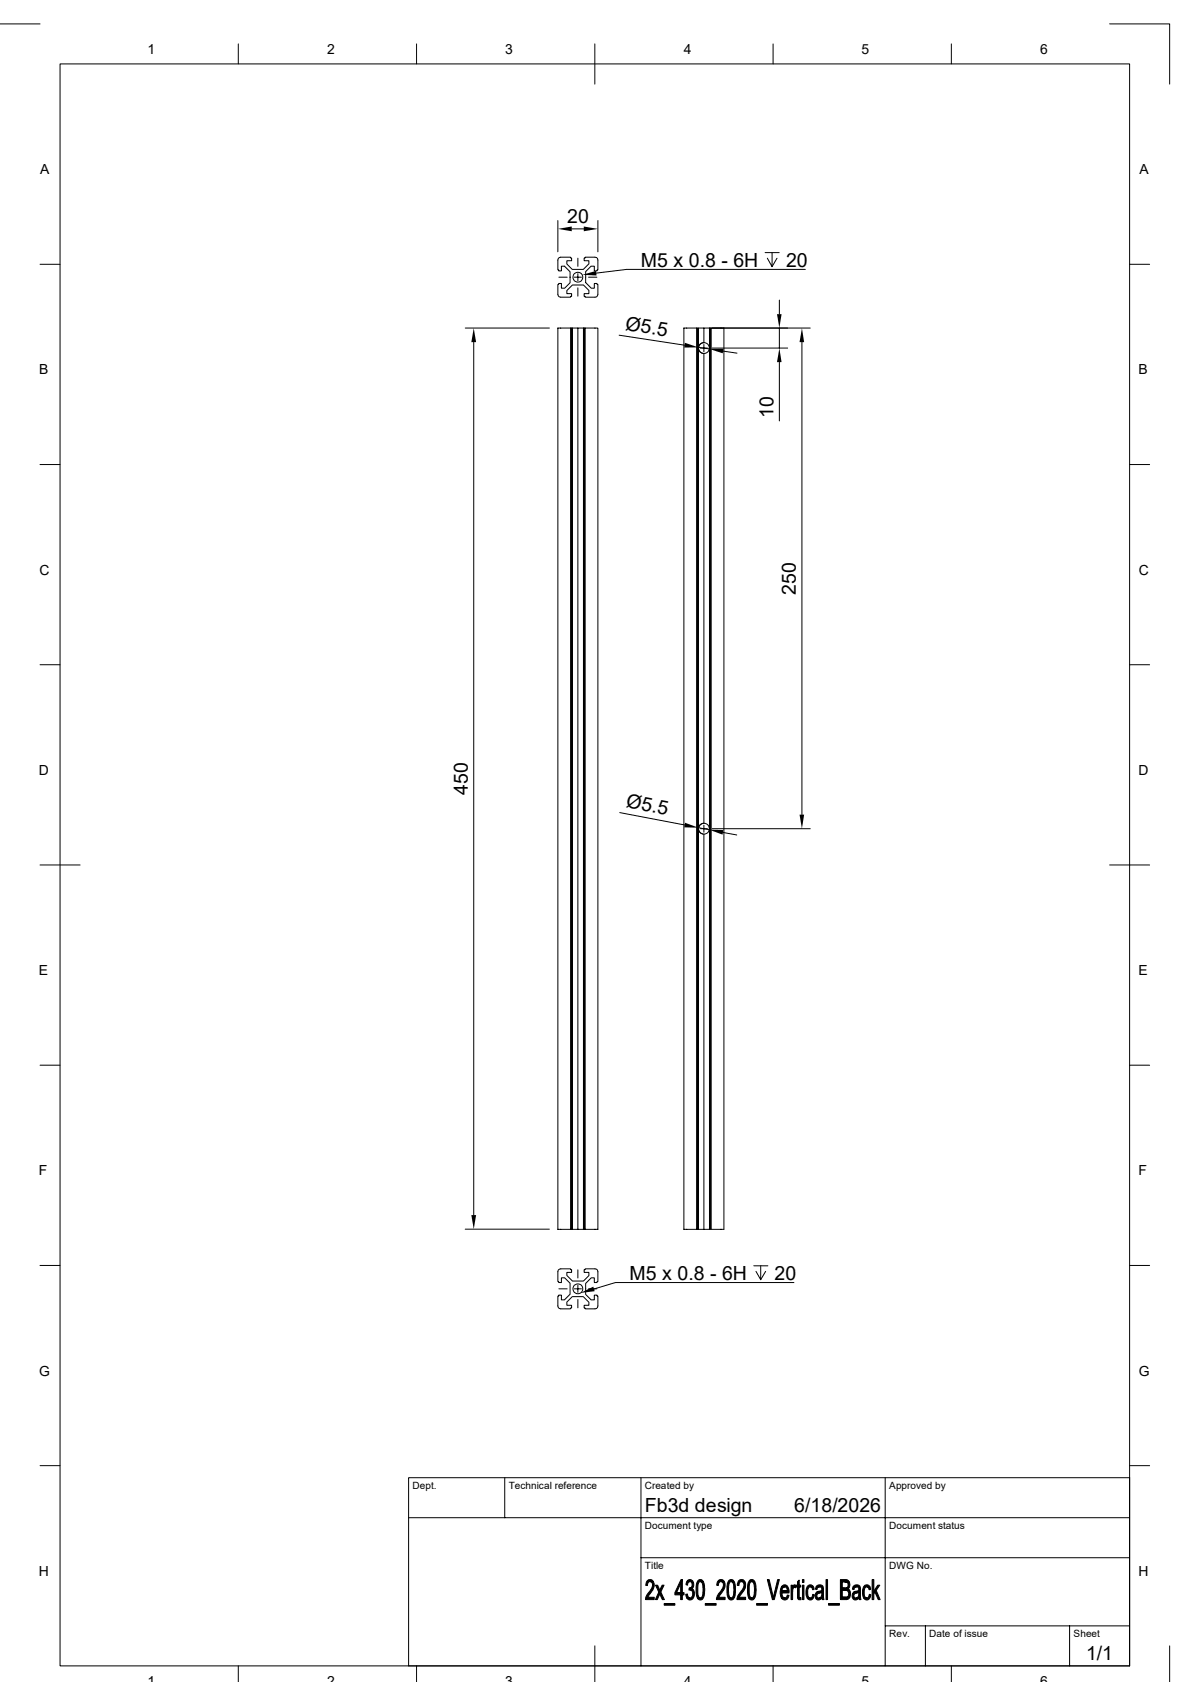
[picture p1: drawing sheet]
<svg xmlns="http://www.w3.org/2000/svg" width="297mm" height="420mm" viewBox="0 0 297 420" stroke-linecap="round" stroke-linejoin="round" font-family="sans-serif">
<g fill="none" stroke="#000" stroke-width=".25">
<path d="M0 6h10M15 16h266.9v400h-266.9zM59.5 11v5M104 11v5M148.5 11v10M193 11v5M237.4 11v5M276.9 6h15v15M139.2 55.1v7.8M142.7 57.1h3M149.2 55.1v7.8M10 66h5"/>
<path d="M139.4 64.4l.6-.2h2.4v.2h.3v.7h-1.2v.8l1.3 1.4h2.8l1.4-1.4v-.8h-1.2v-.7h.3v-.2h2.4l.6 .4 .1 2.8h-.2v.2h-.7v-1.1h-.8l-1.3 1.3v2.8l1.4 1.4h.7v-1.2h.7v.2h.2v2.5l-.3 .6-2.8 .1v-.2h-.3v-.7h1.2v-.8l-1.4-1.3h-2.7l-1.4 1.4v.7h1.2v.7h-.3v.2h-2.4l-.6-.2-.2-.5v-2.5h.2v-.2h.7v1.2h.8l1.4-1.4v-2.7l-1.4-1.4h-.8v1.1h-.7v-.2h-.2v-2.5zM139.5 69.2h2.1M142.3 69.2h.1M143.3 69.2h1.8M144.2 64.5v2M144.2 68.3v1.8M144.2 71.9v2.1M146.9 69.2h2.1M191 63.1h3.5M192.7 63.1v3.5l-1.2-2.1M193.9 64.5l-1.2 2.1M194.5 74.9v3.5"/>
<path d="M201 67.3h-44.6l-7.6 .9M281.9 66h5M116.1 81.9h21M118.2 85.4v218M142.4 81.9h.3v225.1M142.7 81.9h.2v225.1M142.9 81.9h1.3v225.1M144.2 81.9h1.4v225.1M145.6 81.9h.2v225.1M145.8 81.9h.3v225.1M146.1 81.9h3.1v225.1h-10v-225.1h3.2v225.1M154.5 83.7l16.4 2.5"/>
<path d="M173.9 81.9h.2v225.1M174.1 81.9h.2v4.9M174.3 86.8a1.37 1.37 0 0 0 1.4 1.5M174.3 87v119.8M174.3 86.7l2.7 .4M174.3 81.9h1.4v3.7M174.8 86.9h1.8M175.7 85.6a1.35 1.35 0 0 1 1.3 1.3 1.35 1.35 0 0 1-1.3 1.4M175.7 85.6l-.9 .3-.5 .9M175.7 85.6a1.34 1.34 0 0 0-1.4 1.2 1.34 1.34 0 0 0 1.1 1.4M175.7 81.9h5v225.1h-5M175.7 88.3v117.3"/>
<path d="M175.7 86v1.8M177.1 81.9v225.1M177.2 81.9v225.1M177.5 81.9v225.1M177.8 81.9h24.4M177.8 86.9h18.8M180.5 87.7l3.4 .5M194.5 81.9v5M194.5 90.4v14.7M200.2 85.4v118M10 116h5M281.9 116h5"/>
<path d="M10 166h5M281.9 166h5M10 216h10M154.7 202.9l16.2 3.1M174.3 207.1v99.9M174.3 206.8v.2M174.3 206.7l2.7 .5M174.8 206.9h1.8M175.7 205.6a1.36 1.36 0 0 1 1.4 1.3 1.36 1.36 0 0 1-1.4 1.4 1.36 1.36 0 0 1-1.4-1.3M175.7 205.6l-.9 .4-.5 .8M175.7 205.6a1.35 1.35 0 0 0-1.4 1.2 1.35 1.35 0 0 0 1.1 1.4M175.7 208.3v98.7"/>
<path d="M175.7 206v1.8M177.8 206.9h24.4M180.5 207.9l3.4 .6M276.9 216h10M10 266h5M281.9 266h5M10 316h5M116.1 306.9h21M139.3 317.2l.7-.4h2.4v.2h.3v.7h-1.2v.8l1.4 1.4h2.7l1.4-1.4v-.8h-1.2v-.7h.3v-.2l2.8 .1 .3 .6v2.5h-.2v.3h-.7v-1.2h-.7l-1.4 1.4v2.7l1.3 1.4h.8v-1.2h.7v.2h.2v2.5l-.2 .5-.5 .2h-2.4v-.2h-.3v-.7h1.2v-.7l-1.4-1.4h-2.8l-1.3 1.3v.8h1.2v.7h-.3v.2h-2.4l-.6-.2-.2-.5v-2.5h.2v-.2h.7v1.2h.8l1.4-1.4v-2.8l-1.4-1.3h-.8v1.2h-.7v-.3h-.2zM144.2 317.1v2M173.9 307v-225.1h-3.2v225.1h5M188.1 316.1h3.5"/>
<path d="M189.9 316.1v3.4l-1.2-2M191.1 317.5l-1.2 2M281.9 316h5M139.5 321.8h2.1M143.3 321.8h1.8M144.2 320.9v1.8M144.2 324.5v2.1M146.9 321.8h2.1M198.2 320.3h-44.6l-5.3 1.6M10 366h5M102 369h179.9v47h-179.9zM102 379h179.9"/>
<path d="M126 369v10M160 369v47M220.9 369v47M281.9 366h5M160 389h121.9M59.5 416v3.9M104 416v3.9M148.5 411v8.9M193 416v3.9M220.9 406h61M231 406v10M237.4 416v3.9"/>
<path d="M267 406v10M291.9 411v8.9"/>
<circle cx="144.2" cy="69.2" r="1.22"/>
<circle cx="144.2" cy="321.8" r="1.23"/>
</g>
<g fill="#000" stroke="#000" stroke-width=".25">
<path d="M161.5 394.8a.97 .97 0 0 1 1.6 .1l-1.1 .1-.4 .9h-.4z" fill-rule="evenodd"/>
<path d="M162.2 394.9h.9a3.3 3.3 0 0 1-1.2 3.5l-.2 .4h1.6v.6h-2.2l.4-1.3 .7-.8a1.66 1.66 0 0 0 .3-2.3z" fill-rule="evenodd"/>
<path d="M163.6 395.8h.5l1.7 3.6h-.5z" fill-rule="evenodd"/>
<path d="M164.4 397.6l.3 .4-.7 1.4h-.4z" fill-rule="evenodd"/>
<path d="M165.3 395.8h.4l-.8 1.7-.2-.5z" fill-rule="evenodd"/>
<path d="M170.3 394.4v3.3h-1.4h1v-2.3z" fill-rule="evenodd"/>
<path d="M170 394.4h.3l-1.4 3.3h1.8v.5h-.4v1.2h-.4v-1.2h-1.5v-.5z" fill-rule="evenodd"/>
<path d="M171.4 394.8l.8 .1-.4 .2-.2 .7-.4-.1z" fill-rule="evenodd"/>
<path d="M171.2 398.1l.4-.1 .2 .8 .4 .2h-.8z" fill-rule="evenodd"/>
<path d="M172 396.5l.8 .1-.1 .1 .3 .3h-1z" fill-rule="evenodd"/>
<path d="M171.7 394.6a1.07 1.07 0 0 1 1.2 .2 1.07 1.07 0 0 1 .2 1.2l-.3 .6-.7-.1a.84 .84 0 0 0 .7-.7 .84 .84 0 0 0-.6-.9l-.7-.1z" fill-rule="evenodd"/>
<path d="M172.3 397h.7a1.58 1.58 0 0 1-.9 2.5l-.7-.5h.8a1.08 1.08 0 0 0 .7-1 1.08 1.08 0 0 0-.6-1z" fill-rule="evenodd"/>
<path d="M174.2 394.7a.83 .83 0 0 1 1.4 .2h-.8a1.44 1.44 0 0 0-.6 1.7v.4a1.83 1.83 0 0 0 .6 2l-.7 .1-.3-1.1v-2.2z" fill-rule="evenodd"/>
<path d="M174.8 394.9h.8l.2 .6v2.5a1.14 1.14 0 0 1-1.4 1.4l-.3-.3 .7-.1a1.51 1.51 0 0 0 .7-1.8v-.6a1.5 1.5 0 0 0-.7-1.7z" fill-rule="evenodd"/>
<path d="M179.2 394.8a.96 .96 0 0 1 1.6 .1l-1.1 .1-.4 .9h-.4z" fill-rule="evenodd"/>
<path d="M180 394.9h.8a3.3 3.3 0 0 1-1.2 3.5l-.2 .4h1.6v.6h-2.2l.3-1.1 .8-1a1.66 1.66 0 0 0 .3-2.3z" fill-rule="evenodd"/>
<path d="M181.9 394.7a.78 .78 0 0 1 1.3 .2h-.7a1.67 1.67 0 0 0-.7 1.9v.2a2.04 2.04 0 0 0 .7 2l-.7 .1-.3-1-.1-2z" fill-rule="evenodd"/>
<path d="M182.5 394.9l.8 .1 .3 1.1-.1 1.7a1.3 1.3 0 0 1-1.3 1.7l-.4-.4 .7-.1a1.83 1.83 0 0 0 .7-2 2.04 2.04 0 0 0-.7-2.1z" fill-rule="evenodd"/>
<path d="M184.3 394.8a.97 .97 0 0 1 1.6 .1l-1.1 .1-.3 .4-.1 .5h-.4z" fill-rule="evenodd"/>
<path d="M185.1 394.9h.8a3.3 3.3 0 0 1-1.2 3.5l-.2 .4h1.6v.6h-2.2l.3-1.1 .8-1a1.52 1.52 0 0 0 .2-2.4z" fill-rule="evenodd"/>
<path d="M187.2 394.5l.6-.1 .6 .5h-.8a1.44 1.44 0 0 0-.6 1.7v.6a1.69 1.69 0 0 0 .6 1.8l-.7 .1-.3-1.4v-2.1z" fill-rule="evenodd"/>
<path d="M187.6 394.9h.8l.2 .6v2.5a1.14 1.14 0 0 1-1.4 1.4l-.3-.3 .7-.1a1.51 1.51 0 0 0 .7-1.8v-.6a1.5 1.5 0 0 0-.7-1.7z" fill-rule="evenodd"/>
<path d="M191.5 394.4h.5l1 4.3-.2 .7z" fill-rule="evenodd"/>
<path d="M194.1 394.4h.4l-1.2 5h-.5z" fill-rule="evenodd"/>
<path d="M195 396.2h.9l-.5 .3-.2 .8h1.7v.5h-1.7l.2 .9 .5 .3h-.9l-.2-.5-.1-1.2z" fill-rule="evenodd"/>
<path d="M195.2 396a1.03 1.03 0 0 1 1.2-.1 1.03 1.03 0 0 1 .5 1.1v.3h-1.7h1.3l-.3-1-1.2-.1z" fill-rule="evenodd"/>
<path d="M195 399h1l.3-.3 .2-.4 .4 .1a1.04 1.04 0 0 1-.7 1 1.04 1.04 0 0 1-1.2-.4z" fill-rule="evenodd"/>
<path d="M197.4 395.8h.4v.6h.5l-.4 .6-.1 2.4h-.4z" fill-rule="evenodd"/>
<path d="M198.1 395.8l.7 .1-.2 .6-.8-.1z" fill-rule="evenodd"/>
<path d="M199.1 394.9l.4-.4v1.3h.4v.5h-.4v2.4l.2 .2h-.6v-2.6h-.3v-.5h.3z" fill-rule="evenodd"/>
<path d="M199.1 398.9h.8v.5h-.6z" fill-rule="evenodd"/>
<path d="M200.3 395.8h.4v3.6h-.4z" fill-rule="evenodd"/>
<path d="M200.3 394.4h.4v.7h-.4z" fill-rule="evenodd"/>
<path d="M201.6 396a.83 .83 0 0 1 1.4 .2h-.7a1.8 1.8 0 0 0-.5 2.6l.4 .2h-.7l-.3-.9 .1-1.4z" fill-rule="evenodd"/>
<path d="M201.5 399h.9l.2-.2 .3-.7 .3 .1a1.03 1.03 0 0 1-.3 1.1 1.03 1.03 0 0 1-1.2 0z" fill-rule="evenodd"/>
<path d="M202.3 396.2h.7l.2 .7-.4 .1-.2-.5z" fill-rule="evenodd"/>
<path d="M203.7 396.2h.9l-.6 .3-.1 .4-.4-.1z" fill-rule="evenodd"/>
<path d="M203.7 397.7l1.4-.1a1.02 1.02 0 0 0-1.2 1.1l.2 .3 1 .1a.9 .9 0 0 1-1.3 .3 .9 .9 0 0 1-.3-1.2z" fill-rule="evenodd"/>
<path d="M203.9 395.9a1.03 1.03 0 0 1 1.2 0 1.03 1.03 0 0 1 .4 1.2l.2 2.3h-.5l-.1-.4-.5-.1 .5-.5v-.8h-1.3l.7-.3a.53 .53 0 0 0 .6-.5 .53 .53 0 0 0-.5-.6h-.9z" fill-rule="evenodd"/>
<path d="M204.4 399h.7z" fill-rule="evenodd"/>
<path d="M206.2 394.4h.3v5h-.3z" fill-rule="evenodd"/>
<path d="M209.8 394.4h1.4l.7 .5 .1 .1h-1.8v1.5l1.6 .1-.1 .1 .3 .4h-1.8v1.7l1.9 .1-.5 .4-1.8 .1z" fill-rule="evenodd"/>
<path d="M210.9 395h1.1l.1 .7-.3 .9-1.6-.1h.7a.76 .76 0 0 0 .8-.8 .76 .76 0 0 0-.8-.7z" fill-rule="evenodd"/>
<path d="M211 397.1h1l.3 .6-.2 1.2-1.9-.1h.8a.85 .85 0 0 0 .8-.8 .85 .85 0 0 0-.8-.9z" fill-rule="evenodd"/>
<path d="M212.9 396.2h.9l-.4 .2-.3 .5-.3-.1z" fill-rule="evenodd"/>
<path d="M212.9 397.7l1.4-.1a1.02 1.02 0 0 0-1.2 1.1l.3 .3 .9 .1a.9 .9 0 0 1-1.2 .3 .9 .9 0 0 1-.4-1.2z" fill-rule="evenodd"/>
<path d="M213.1 396a1.01 1.01 0 0 1 1.3-.2 1.01 1.01 0 0 1 .4 1.3l.1 2.3h-.4l-.1-.4-.5-.1 .4-.4v-.9h-1.2l.6-.3a.53 .53 0 0 0 .6-.5 .53 .53 0 0 0-.5-.6h-.9z" fill-rule="evenodd"/>
<path d="M213.6 399h.8z" fill-rule="evenodd"/>
<path d="M215.7 396a.87 .87 0 0 1 1.4 .2h-.7a1.71 1.71 0 0 0-.6 2.4l.2 .3 .4 .1h-.8l-.3-.9a2.61 2.61 0 0 1 .4-2.1z" fill-rule="evenodd"/>
<path d="M215.6 399h.9l.2-.1 .3-.8 .3 .1a1 1 0 0 1-.5 1.2 1 1 0 0 1-1.2-.4z" fill-rule="evenodd"/>
<path d="M216.4 396.2h.7l.2 .7-.4 .1-.2-.7z" fill-rule="evenodd"/>
<path d="M217.7 394.4h.4v2.9l.3 .3-.3 .4v1.4h-.4z" fill-rule="evenodd"/>
<path d="M219.1 395.8h.5l-.9 1.3 1 2.3h-.5l-.8-1.8-.3-.3z" fill-rule="evenodd"/>
<path d="M165.8 400.4h2.6v.4h-2.6z" fill-rule="evenodd"/>
<path d="M176 400.4h2.7v.4h-2.7z" fill-rule="evenodd"/>
<path d="M188.8 400.4h2.8v.4h-2.8z" fill-rule="evenodd"/>
<path d="M206.8 400.4h2.7v.4h-2.7z" fill-rule="evenodd"/>
</g>
<g fill="#000">
<path d="M139.2 57.1l3.5-.5v1.1zM145.7 56.6l3.5 .5-3.5 .6zM145.3 68.6l3.5-1 .1 1.2zM193.9 78.4h1.2l-.6 3.5zM118.2 81.9l.6 3.5h-1.2zM170.9 85.6l3.4 1.1-3.5 .1zM177 87.1h3.6l-.2 1.1zM194.5 86.9l.6 3.5h-1.2zM200.2 81.9l.5 3.5h-1.1zM171 205.4l3.3 1.3-3.5-.1zM177 207.2l3.6 .1-.3 1.1zM199.6 203.4h1.1l-.5 3.5z"/>
<path d="M117.6 303.4h1.2l-.6 3.5zM144.9 322.8l3.2-1.5 .3 1.1z"/>
</g>
<g font-size="4.9">
<text x="141.6" y="55.7">20</text>
<text x="159.9" y="66.6">M5 x 0.8 - 6H</text>
<text x="196.2" y="66.6">20</text>
<text x="156" y="82.3" transform="rotate(9 156 82.3)">Ø5.5</text>
<text x="193" y="104.3" transform="rotate(-90 193 104.3)">10</text>
<text x="198.7" y="148.5" transform="rotate(-90 198.7 148.5)">250</text>
<text x="116.8" y="198.4" transform="rotate(-90 116.8 198.4)">450</text>
<text x="156.1" y="201.6" transform="rotate(11 156.1 201.6)">Ø5.5</text>
<text x="157.1" y="319.5">M5 x 0.8 - 6H</text>
<text x="193.3" y="319.5">20</text>
<text x="161" y="377.5">Fb3d design</text>
<text x="198.2" y="377.5">6/18/2026</text>
<text x="271.1" y="414.6">1/1</text>
</g>
<g font-size="3.5">
<text x="36.8" y="13.5">1</text>
<text x="81.6" y="13.5">2</text>
<text x="126.1" y="13.5">3</text>
<text x="170.6" y="13.5">4</text>
<text x="215.1" y="13.5">5</text>
<text x="259.6" y="13.5">6</text>
<text x="10" y="43.5">A</text>
<text x="284.4" y="43.5">A</text>
<text x="9.7" y="93.5">B</text>
<text x="284.2" y="93.5">B</text>
<text x="9.8" y="143.5">C</text>
<text x="284.3" y="143.5">C</text>
<text x="9.7" y="193.5">D</text>
<text x="284.2" y="193.5">D</text>
<text x="9.7" y="243.5">E</text>
<text x="284.2" y="243.5">E</text>
<text x="9.7" y="293.5">F</text>
<text x="284.1" y="293.5">F</text>
<text x="9.8" y="343.5">G</text>
<text x="284.3" y="343.5">G</text>
<text x="9.7" y="393.5">H</text>
<text x="284.2" y="393.5">H</text>
<text x="36.8" y="420.9">1</text>
<text x="81.6" y="420.9">2</text>
<text x="126.1" y="420.9">3</text>
<text x="170.6" y="420.9">4</text>
<text x="215.1" y="420.9">5</text>
<text x="259.6" y="420.9">6</text>
</g>
<g font-size="2.5">
<text x="103" y="371.8">Dept.</text>
<text x="127" y="371.8">Technical reference</text>
<text x="161" y="371.8">Created by</text>
<text x="221.9" y="371.8">Approved by</text>
<text x="161" y="381.8">Document type</text>
<text x="221.9" y="381.8">Document status</text>
<text x="161" y="391.8">Title</text>
<text x="221.9" y="391.8">DWG No.</text>
<text x="222" y="408.8">Rev.</text>
<text x="231.9" y="408.8">Date of issue</text>
<text x="268" y="408.8">Sheet</text>
</g>
</svg>
